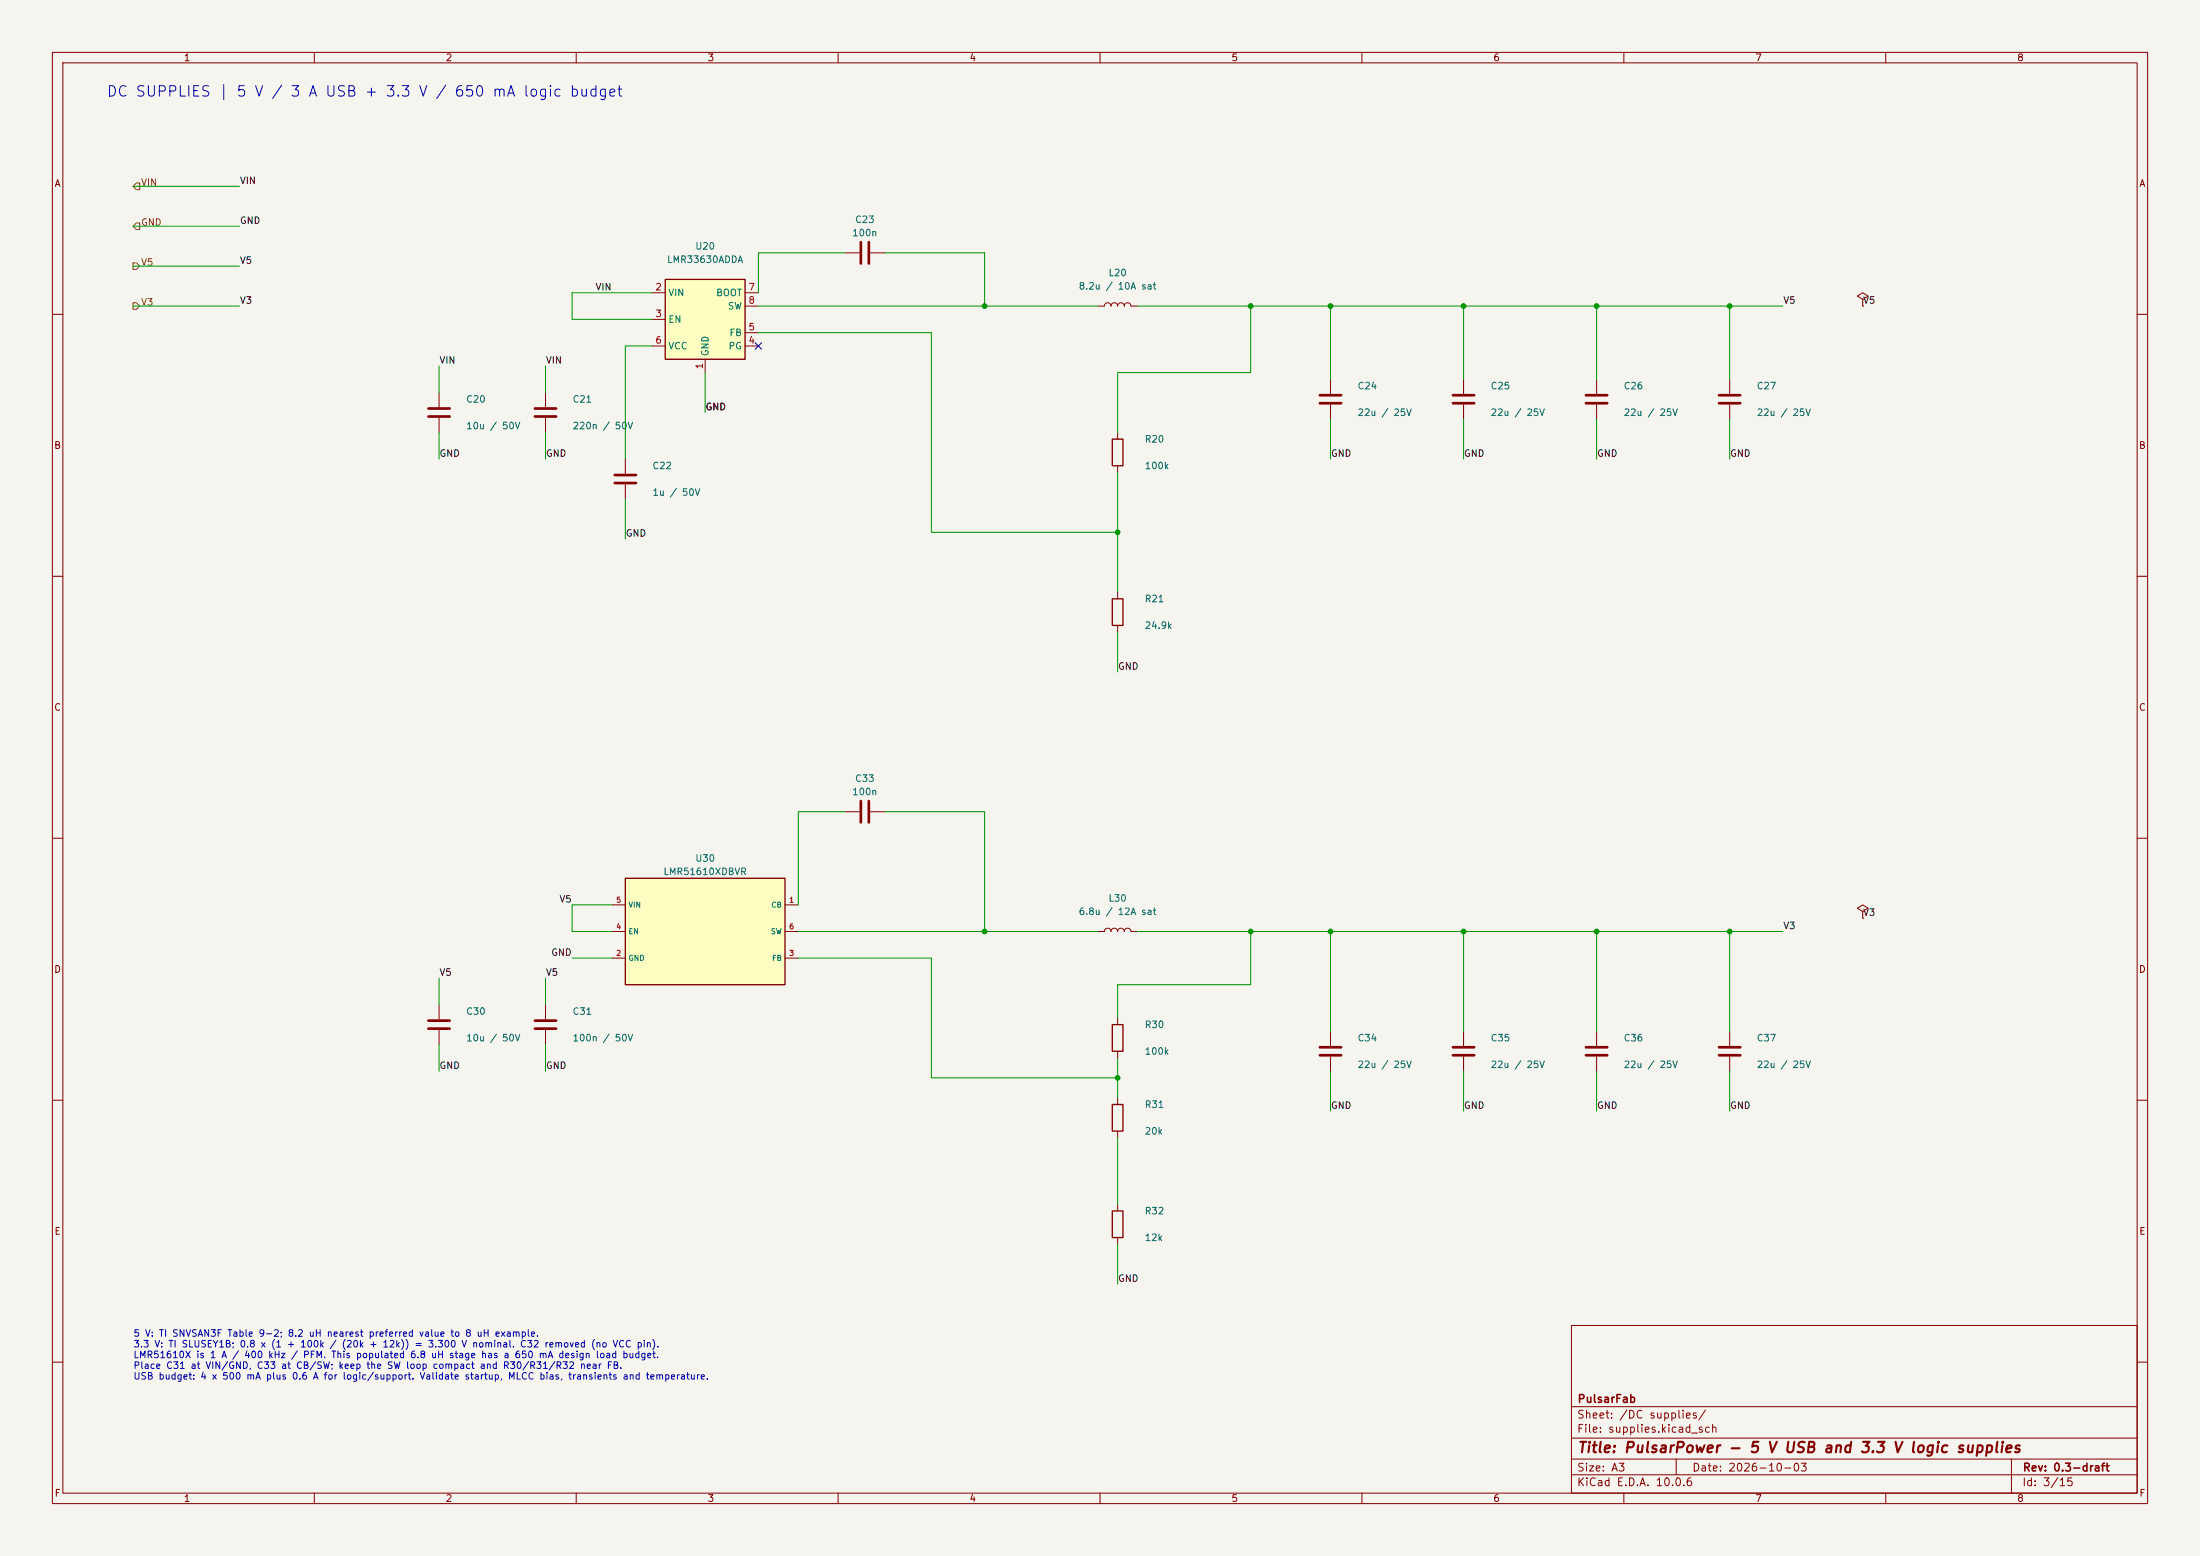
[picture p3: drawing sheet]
<svg xmlns="http://www.w3.org/2000/svg" width="420mm" height="297mm" viewBox="0 0 420 297" stroke-linecap="round" stroke-linejoin="round" font-family="sans-serif">
<path d="M0 0h420v297h-420z" fill="#f5f4ef" stroke="#f5f4ef" stroke-width=".19"/>
<g fill="none" stroke="#840000" stroke-width=".19">
<path d="M10 10h400v277h-400zM12 12h396v273h-396zM60 10v2M110 10v2M160 10v2M210 10v2M260 10v2M310 10v2M360 10v2M161.3 48.3h2.8M166.1 48.3h2.8M209.5 58.4h1.3a.64 .64 0 0 1 .7-.6 .64 .64 0 0 1 .6 .6 .64 .64 0 0 1 .6-.6 .64 .64 0 0 1 .7 .6 .64 .64 0 0 1 .6-.6 .64 .64 0 0 1 .6 .6 .64 .64 0 0 1 .7-.6 .64 .64 0 0 1 .6 .6h1.3"/>
<path d="M355.6 57.2l1-.7-1-.6-1 .6 1 .7v1.2M355.6 58.4h.1M10 60h2M83.8 74.9v2.8M83.8 79.8v2.8M104.1 74.9v2.8M104.1 79.8v2.8M254 72.4v2.8M254 77.2v2.8M279.4 72.4v2.8M279.4 77.2v2.8M304.8 72.4v2.8"/>
<path d="M304.8 77.2v2.8M330.2 72.4v2.8M330.2 77.2v2.8M408 60h2M213.4 82.6v1.2M213.4 88.9v1.3M10 110h2M213.4 113v1.3M213.4 119.4v1.3M408 110h2M10 160h2M408 160h2"/>
<path d="M355.6 174l1-.6-1-.7-1 .7 1 .6v1.3M355.6 175.3h.1M83.8 191.8v2.8M83.8 196.6v2.8M104.1 191.8v2.8M104.1 196.6v2.8M213.4 194.3v1.3M254 196.9v2.7M279.4 196.9v2.7M304.8 196.9v2.7M330.2 196.9v2.7M10 210h2"/>
<path d="M213.4 200.7v1.2M213.4 209.6v1.2M213.4 215.9v1.3M254 201.7v2.8M279.4 201.7v2.8M304.8 201.7v2.8M330.2 201.7v2.8M408 210h2M213.4 229.9v1.2M213.4 236.2v1.3M300 253h108v32h-108zM10 260h2"/>
<path d="M300 278.5h108M300 274.5h108M300 268.5h108M320 278.5v3M384 278.5v6.5M408 260h2M60 285v2M110 285v2M160 285v2M210 285v2M260 285v2M300 281.5h108"/>
<path d="M310 285v2M360 285v2"/>
</g>
<path d="M212.3 83.8h2.1v5.1h-2.1zM212.3 114.3h2.1v5.1h-2.1zM212.3 195.6h2.1v5.1h-2.1zM212.3 210.8h2.1v5.1h-2.1zM212.3 231.1h2.1v5.1h-2.1z" fill="none" stroke="#840000" stroke-width=".25"/>
<g fill="none" stroke="#840000" stroke-width=".51">
<path d="M164.3 46.2v4.1M165.9 46.2v4.1M81.8 78h4.1M81.8 79.5h4.1M102.1 78h4.1M102.1 79.5h4.1M252 75.4h4M252 77h4M277.4 75.4h4M277.4 77h4M302.8 75.4h4M302.8 77h4"/>
<path d="M328.2 75.4h4M328.2 77h4M81.8 194.8h4.1M81.8 196.3h4.1M102.1 194.8h4.1M102.1 196.3h4.1M252 199.9h4M277.4 199.9h4M302.8 199.9h4M328.2 199.9h4M252 201.4h4M277.4 201.4h4"/>
<path d="M302.8 201.4h4M328.2 201.4h4"/>
</g>
<path d="M119.4 167.6h30.5v20.4h-30.5z" fill="#ffffc2"/>
<path d="M119.4 167.6h30.5v20.4h-30.5z" fill="none" stroke="#840000" stroke-width=".25"/>
<path d="M119.4 87.6v2.8M119.4 92.5v2.8M161.3 154.9h2.8M166.1 154.9h2.8M116.8 172.7h2.6M116.8 177.8h2.6M149.9 172.7h2.5M149.9 177.8h2.5M116.8 182.9h2.6M149.9 182.9h2.5" fill="none" stroke="#840000" stroke-width=".19"/>
<path d="M117.3 90.7h4.1M117.3 92.2h4.1M164.3 152.9v4.1M165.9 152.9v4.1" fill="none" stroke="#840000" stroke-width=".51"/>
<path d="M127 53.3h15.2v15.3h-15.2z" fill="#ffffc2"/>
<path d="M127 53.3h15.2v15.3h-15.2z" fill="none" stroke="#840000" stroke-width=".25"/>
<path d="M124.5 55.9h2.5M142.2 55.9h2.6M142.2 58.4h2.6M124.5 61h2.5M124.5 66h2.5M134.6 68.6v2.5M142.2 66h2.6M142.2 63.5h2.6M209.5 177.8h1.3a.64 .64 0 0 1 .7-.6 .64 .64 0 0 1 .6 .6 .64 .64 0 0 1 .6-.6 .64 .64 0 0 1 .7 .6 .64 .64 0 0 1 .6-.6 .64 .64 0 0 1 .6 .6 .64 .64 0 0 1 .7-.6 .64 .64 0 0 1 .6 .6h1.3" fill="none" stroke="#840000" stroke-width=".19"/>
<path d="M25.4 35.6l.6-.7h.7v1.3h-.7zM25.4 57.8h.6l.7 .6-.7 .7h-.6zM25.4 50.2h.6l.7 .6-.7 .6h-.6zM26 42.5h.7v1.3h-.7l-.6-.6z" fill="none" stroke="#725600" stroke-width=".19"/>
<g fill="none" stroke="#009600" stroke-width=".19">
<path d="M25.4 35.6h20.3M25.4 58.4h20.3M25.4 50.8h20.3M25.4 43.2h20.3M124.5 55.9h-15.3v5.1h15.3M144.8 58.4h64.7M161.3 48.3h-16.5v7.6M168.9 48.3h19.1v10.1M217.2 58.4h123.2M238.8 58.4v12.7h-25.4v11.5M254 58.4v14M279.4 58.4v14"/>
<path d="M304.8 58.4v14M330.2 58.4v14M83.8 69.9v5M104.1 69.9v5M124.5 66h-5.1v21.6M134.6 71.1v7.6M144.8 63.5h33v38.1h35.6M83.8 82.6v5M104.1 82.6v5M119.4 95.3v7.6M213.4 90.2v22.8M254 80v7.6"/>
<path d="M279.4 80v7.6M304.8 80v7.6M330.2 80v7.6M213.4 120.7v7.6M161.3 154.9h-8.9v17.8M168.9 154.9h19.1v22.9M116.8 172.7h-7.6v5.1h7.6M152.4 177.8h57.1M217.2 177.8h123.2M238.8 177.8v10.2h-25.4v6.3M254 177.8v19.1M279.4 177.8v19.1"/>
<path d="M304.8 177.8v19.1M330.2 177.8v19.1M83.8 186.7v5.1M83.8 199.4v5.1M104.1 186.7v5.1M104.1 199.4v5.1M109.2 182.9h7.6M152.4 182.9h25.4v22.8h35.6M213.4 201.9v7.7M213.4 217.2v12.7M254 204.5v7.6M279.4 204.5v7.6"/>
<path d="M304.8 204.5v7.6M330.2 204.5v7.6M213.4 237.5v7.6"/>
</g>
<path d="M144.2 65.4l1.2 1.2M145.4 65.4l-1.2 1.2" fill="none" stroke="#000084" stroke-width=".19"/>
<g fill="#009600" stroke="#009600" stroke-width=".19">
<circle cx="213.4" cy="101.6" r=".46"/>
<circle cx="188" cy="58.4" r=".46"/>
<circle cx="188" cy="177.8" r=".46"/>
<circle cx="213.4" cy="205.7" r=".46"/>
<circle cx="304.8" cy="58.4" r=".46"/>
<circle cx="254" cy="58.4" r=".46"/>
<circle cx="238.8" cy="58.4" r=".46"/>
<circle cx="279.4" cy="58.4" r=".46"/>
<circle cx="330.2" cy="58.4" r=".46"/>
<circle cx="279.4" cy="177.8" r=".46"/>
<circle cx="254" cy="177.8" r=".46"/>
<circle cx="330.2" cy="177.8" r=".46"/>
<circle cx="304.8" cy="177.8" r=".46"/>
<circle cx="238.8" cy="177.8" r=".46"/>
</g>
<text font-size="2" fill="#0000c2" x="20.2" y="19">DC SUPPLIES | 5 V / 3 A USB + 3.3 V / 650 mA logic budget</text>
<text font-size="2" fill="#840000" x="301" y="277.8">Title: PulsarPower - 5 V USB and 3.3 V logic supplies</text>
<g font-size="1.5" fill="#840000">
<text x="301" y="268.1">PulsarFab</text>
<text x="300.9" y="273.8">File: supplies.kicad_sch</text>
<text x="300.9" y="271.1">Sheet: /DC supplies/</text>
<text x="300.9" y="281.2">Size: A3</text>
<text x="322.9" y="281.2">Date: 2026-10-03</text>
<text x="386" y="281.2">Rev: 0.3-draft</text>
<text x="300.9" y="284">KiCad E.D.A. 10.0.6</text>
<text x="385.9" y="284">Id: 3/15</text>
</g>
<g font-size="1.3" fill="#840000">
<text x="35" y="12">1</text>
<text x="85" y="12">2</text>
<text x="135" y="12">3</text>
<text x="185" y="12">4</text>
<text x="235" y="12">5</text>
<text x="285" y="12">6</text>
<text x="335" y="12">7</text>
<text x="385" y="12">8</text>
<text x="10.3" y="36">A</text>
<text x="408.3" y="36">A</text>
<text x="10.2" y="86">B</text>
<text x="408.2" y="86">B</text>
<text x="10.2" y="136">C</text>
<text x="408.2" y="136">C</text>
<text x="10.2" y="186">D</text>
<text x="408.2" y="186">D</text>
<text x="10.3" y="236">E</text>
<text x="408.3" y="236">E</text>
<text x="10.3" y="286">F</text>
<text x="35" y="287">1</text>
<text x="85" y="287">2</text>
<text x="135" y="287">3</text>
<text x="185" y="287">4</text>
<text x="235" y="287">5</text>
<text x="285" y="287">6</text>
<text x="335" y="287">7</text>
<text x="385" y="287">8</text>
<text x="408.3" y="286">F</text>
</g>
<g font-size="1.3" fill="#725600">
<text x="26.8" y="35.8">VIN</text>
<text x="26.8" y="43.4">GND</text>
<text x="26.8" y="51">V5</text>
<text x="26.8" y="58.6">V3</text>
</g>
<g font-size="1.3" fill="#0f0f0f">
<text x="45.7" y="35.4">VIN</text>
<text x="45.7" y="43.1">GND</text>
<text x="45.7" y="50.7">V5</text>
<text x="45.7" y="58.3">V3</text>
<text x="113.6" y="55.8">VIN</text>
<text x="340.3" y="58.3">V5</text>
<text x="355.6" y="58.3">V5</text>
<text x="83.8" y="69.7">VIN</text>
<text x="104.1" y="69.7">VIN</text>
<text x="134.6" y="78.6">GND</text>
<text x="83.8" y="87.5">GND</text>
<text x="104.1" y="87.5">GND</text>
<text x="254" y="87.5">GND</text>
<text x="279.4" y="87.5">GND</text>
<text x="304.8" y="87.5">GND</text>
<text x="330.2" y="87.5">GND</text>
<text x="119.4" y="102.7">GND</text>
<text x="213.3" y="128.1">GND</text>
<text x="106.7" y="172.6">V5</text>
<text x="340.3" y="177.7">V3</text>
<text x="355.6" y="175.1">V3</text>
<text x="105.1" y="182.8">GND</text>
<text x="83.8" y="186.6">V5</text>
<text x="104.1" y="186.6">V5</text>
<text x="83.8" y="204.3">GND</text>
<text x="104.1" y="204.3">GND</text>
<text x="254" y="212">GND</text>
<text x="279.4" y="212">GND</text>
<text x="304.8" y="212">GND</text>
<text x="330.2" y="212">GND</text>
<text x="213.3" y="245">GND</text>
</g>
<g font-size="1.3" fill="#006464">
<text x="132.6" y="48">U20</text>
<text x="162.6" y="45.4">100n</text>
<text x="163.1" y="42.9">C23</text>
<text x="127.2" y="50.5">LMR33630ADDA</text>
<text x="211.5" y="53">L20</text>
<text x="127.5" y="56.8">VIN</text>
<text x="136.6" y="56.8">BOOT</text>
<text x="138.8" y="59.4">SW</text>
<text x="205.8" y="55.6">8.2u / 10A sat</text>
<text x="127.5" y="61.9">EN</text>
<text x="139.1" y="64.5">FB</text>
<text x="127.5" y="67">VCC</text>
<text x="135.6" y="68.1" transform="rotate(-90 135.6 68.1)">GND</text>
<text x="139" y="67">PG</text>
<text x="88.9" y="77.2">C20</text>
<text x="109.2" y="77.2">C21</text>
<text x="259.1" y="74.6">C24</text>
<text x="284.5" y="74.6">C25</text>
<text x="309.9" y="74.6">C26</text>
<text x="335.3" y="74.6">C27</text>
<text x="88.9" y="82.2">10u / 50V</text>
<text x="109.2" y="82.2">220n / 50V</text>
<text x="259.1" y="79.7">22u / 25V</text>
<text x="284.5" y="79.7">22u / 25V</text>
<text x="309.9" y="79.7">22u / 25V</text>
<text x="335.3" y="79.7">22u / 25V</text>
<text x="124.4" y="89.9">C22</text>
<text x="218.4" y="84.8">R20</text>
<text x="218.4" y="89.9">100k</text>
<text x="124.4" y="94.9">1u / 50V</text>
<text x="218.4" y="115.3">R21</text>
<text x="218.4" y="120.3">24.9k</text>
<text x="163.1" y="149.6">C33</text>
<text x="162.6" y="152.1">100n</text>
<text x="126.5" y="167.3">LMR51610XDBVR</text>
<text x="132.6" y="164.8">U30</text>
<text x="211.5" y="172.4">L30</text>
<text x="205.8" y="175">6.8u / 12A sat</text>
<text x="88.9" y="194">C30</text>
<text x="109.2" y="194">C31</text>
<text x="218.4" y="196.5">R30</text>
<text x="88.9" y="199.1">10u / 50V</text>
<text x="109.2" y="199.1">100n / 50V</text>
<text x="218.4" y="201.6">100k</text>
<text x="259.1" y="199.1">C34</text>
<text x="284.5" y="199.1">C35</text>
<text x="309.9" y="199.1">C36</text>
<text x="335.3" y="199.1">C37</text>
<text x="259.1" y="204.2">22u / 25V</text>
<text x="284.5" y="204.2">22u / 25V</text>
<text x="309.9" y="204.2">22u / 25V</text>
<text x="335.3" y="204.2">22u / 25V</text>
<text x="218.4" y="211.8">R31</text>
<text x="218.4" y="216.9">20k</text>
<text x="218.4" y="232.1">R32</text>
<text x="218.4" y="237.2">12k</text>
</g>
<g font-size="1.3" fill="#a90000">
<text x="125" y="55.7">2</text>
<text x="142.8" y="55.7">7</text>
<text x="142.8" y="58.3">8</text>
<text x="125" y="60.8">3</text>
<text x="125" y="65.9">6</text>
<text x="142.8" y="65.9">4</text>
<text x="142.8" y="63.4">5</text>
<text x="134.5" y="70.6" transform="rotate(-90 134.5 70.6)">1</text>
</g>
<g font-size="1.3" fill="#0000c2">
<text x="25.4" y="255.5">5 V: TI SNVSAN3F Table 9-2; 8.2 uH nearest preferred value to 8 uH example.</text>
<text x="25.4" y="257.5">3.3 V: TI SLUSEY1B; 0.8 x (1 + 100k / (20k + 12k)) = 3.300 V nominal. C32 removed (no VCC pin).</text>
<text x="25.4" y="259.5">LMR51610X is 1 A / 400 kHz / PFM. This populated 6.8 uH stage has a 650 mA design load budget.</text>
<text x="25.4" y="261.6">Place C31 at VIN/GND, C33 at CB/SW; keep the SW loop compact and R30/R31/R32 near FB.</text>
<text x="25.4" y="263.6">USB budget: 4 x 500 mA plus 0.6 A for logic/support. Validate startup, MLCC bias, transients and temperature.</text>
</g>
<g font-size="1" fill="#a90000">
<text x="117.5" y="172.5">5</text>
<text x="150.6" y="172.5">1</text>
<text x="117.5" y="177.6">4</text>
<text x="150.6" y="177.6">6</text>
<text x="117.5" y="182.7">2</text>
<text x="150.6" y="182.7">3</text>
</g>
<g font-size="1" fill="#006464">
<text x="119.9" y="173.5">VIN</text>
<text x="147.2" y="173.5">CB</text>
<text x="119.9" y="178.6">EN</text>
<text x="147.1" y="178.6">SW</text>
<text x="119.9" y="183.6">GND</text>
<text x="147.3" y="183.6">FB</text>
</g>
</svg>
